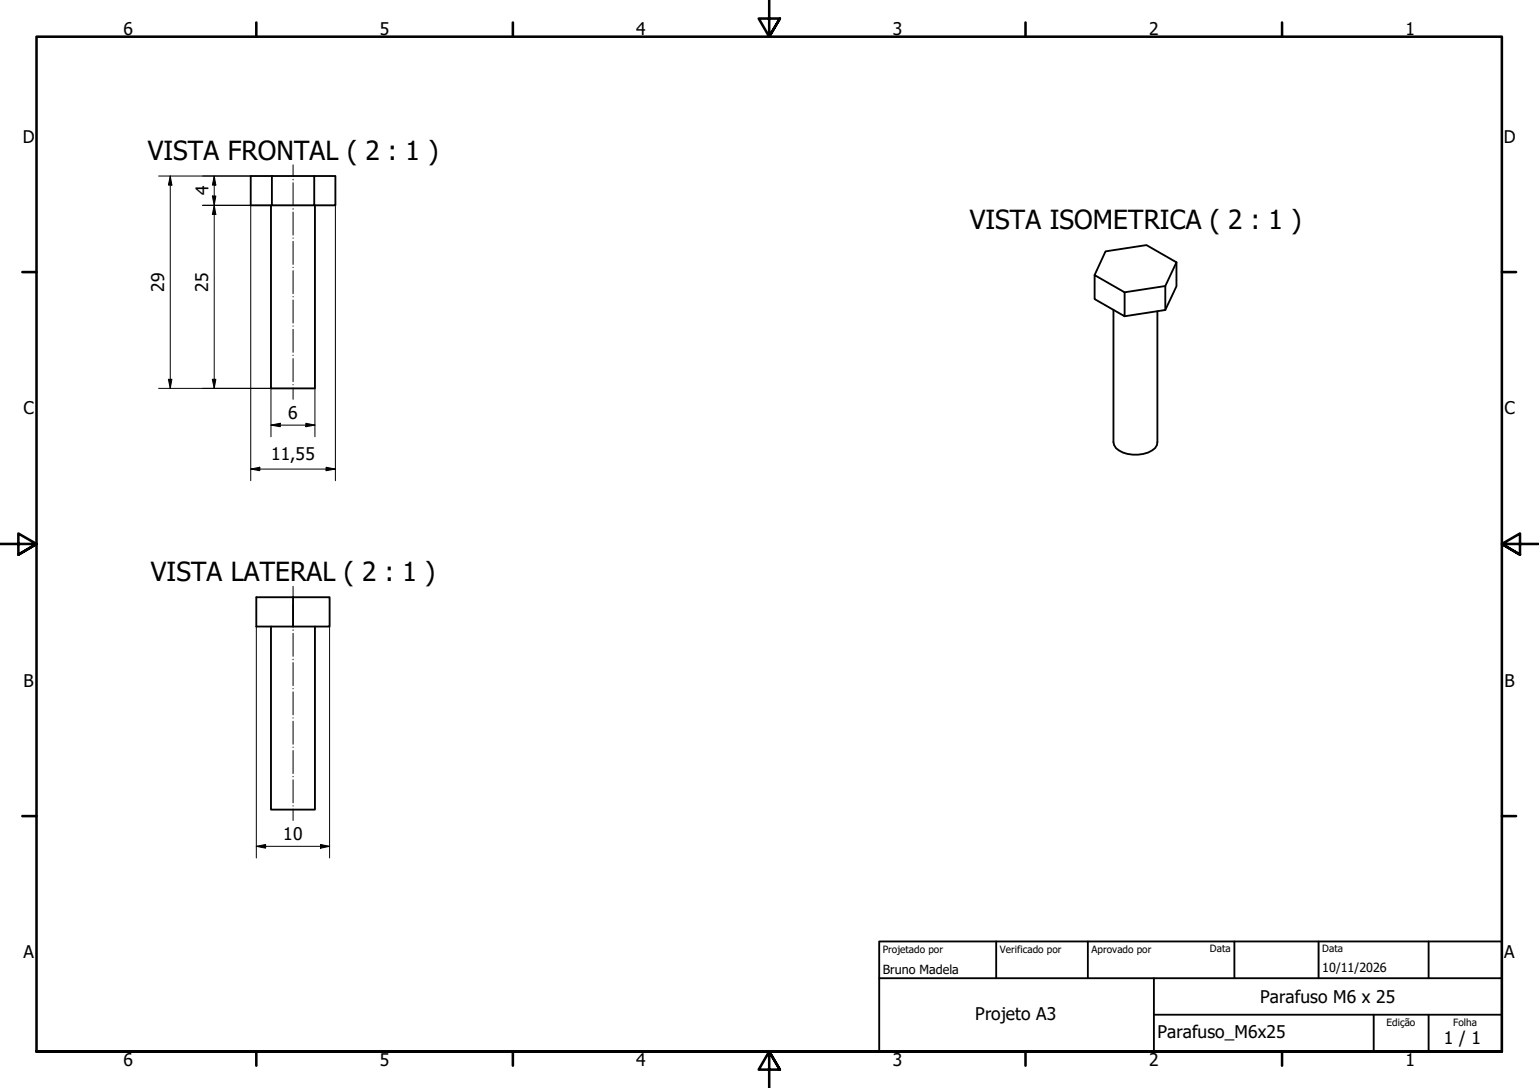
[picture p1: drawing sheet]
<svg xmlns="http://www.w3.org/2000/svg" width="420mm" height="297mm" viewBox="0 0 420 297" stroke-linecap="round" stroke-linejoin="round" font-family="sans-serif">
<path d="M74 56.1v49.9h12v-49.9M74.2 48.1h11.6v8h-11.6zM74.2 48.1h-5.7v8h5.7M85.8 48.1h5.8v8h-5.8M298.8 75.1l8.2 4.7v6.5l-8.2-4.7v-6.5l3-6.5 11.2-1.7 8.2 4.7v6.6l-3.1 6.4M318.1 78.1l-11.1 1.7M321.2 71.6l-3.1 6.5v6.5l-11.1 1.7M304 84.6v36.1a3.4 3.4 0 0 0 2.6 2.9 9.2 9.2 0 0 0 8.7-1.2l.5-.9 .2-.8v-35.8M74 171.1v49.9h12v-49.9M80 163.1h10v8h-10zM80 163.1h-10v8h10" fill="none" stroke="#000" stroke-width=".51"/>
<!-- layer: Borda (ISO) -->
<g fill="none" stroke="#000" stroke-width=".7">
<path d="M70 6.1v3.9M140 6.1v3.9M210 0v10l-2.9-4.9h5.8l-2.9 4.9 2.9-4.9M280 6.1v3.9M350 6.1v3.9M6.1 74.3h3.9M410 74.3h3.9M0 148.5h10l-5-2.8v5.7l5-2.9-5 2.9M420 148.5h-10l5-2.8v5.7l-5-2.9 5 2.9M6.1 222.8h3.9M410 222.8h3.9M10 287.1v-277.1h400v277.1h-400h400"/>
<path d="M70 287.1v3.8M140 287.1v3.8M212.9 292l-2.9-4.9 2.9 4.9h-5.8l2.9-4.9v9.9M280 287.1v3.8M350 287.1v3.8"/>
</g>
<path d="M240 257h170v30.1h-170zM272 257v10.1M297 257v10.1M337 257v10.1M360 257v10.1M390 257v10.1M240 267.1h170M315 277h95M315 267.1v20M375 277v10.1M390 277v10.1" fill="none" stroke="#000" stroke-width=".51"/>
<!-- layer: Geometria de rascunho (ISO) -->
<g fill="none" stroke="#000" stroke-width=".27">
<path d="M80 45v3.2M80 48.9v.2M80 49.9v6.3M80 56.9v.2M80 57.9v6.3M80 64.9v.2M80 65.9v6.3M80 72.9v.2M80 73.9v6.3M80 80.9v.2M80 81.9v6.3M80 88.9v.2"/>
<path d="M80 89.9v6.3M80 97v.1M80 97.9v6.3M80 105v.1M80 105.9v3.1M80 160.1v3.1M80 163.9v.2M80 164.9v6.3M80 171.9v.2M80 172.9v6.3M80 179.9v.2M80 180.9v6.3"/>
<path d="M80 187.9v.2M80 188.9v6.3M80 195.9v.2M80 196.9v6.3M80 203.9v.2M80 204.9v6.3M80 211.9v.2M80 212.9v6.3M80 219.9v.2M80 220.9v3.1"/>
</g>
<g fill="none" stroke="#000" stroke-width=".27">
<path d="M43.3 48.1h25.2M46.5 48.1l.4 2.4h-.9zM46.5 48.1v57.9M55.3 56.1h13.2v75.1M58 53.5h.9l-.4 2.6zM58.5 48.1l.4 2.4h-.9zM58.5 56.1l.4 2.4h-.9zM58.5 48.1v57.9M91.6 56.1v75.1M43.3 106h30.7v13.2M46 103.6h.9l-.4 2.4zM58 103.6h.9l-.4 2.4z"/>
<path d="M74 116.1l2.5-.5v.9zM74 116.1h12M83.5 115.6l2.5 .5-2.5 .4zM86 106v13.2M68.5 128.1l2.4-.5v.9zM68.5 128.1h23.1M89 127.6l2.6 .5-2.6 .4zM70 171.1v63.1M90 171.1v63.1M70 231.1l2.5-.5v1zM70 231.1h20M87.5 230.6l2.5 .5-2.5 .5z"/>
</g>
<path d="M46.5 48.1l.4 2.4h-.9zM58 53.5h.9l-.4 2.6zM58.5 48.1l.4 2.4h-.9zM58.5 56.1l.4 2.4h-.9zM46 103.6h.9l-.4 2.4zM58 103.6h.9l-.4 2.4zM74 116.1l2.5-.5v.9zM83.5 115.6l2.5 .5-2.5 .4zM68.5 128.1l2.4-.5v.9zM89 127.6l2.6 .5-2.6 .4zM70 231.1l2.5-.5v1zM87.5 230.6l2.5 .5-2.5 .5z" fill="#000"/>
<g font-size="7.2">
<text x="40.3" y="43.5">VISTA FRONTAL ( 2 : 1 )</text>
<text x="264.7" y="62.4">VISTA ISOMETRICA ( 2 : 1 )</text>
<text x="41.1" y="158.5">VISTA LATERAL ( 2 : 1 )</text>
</g>
<g font-size="4.8">
<text x="33.7" y="9.6">6</text>
<text x="103.7" y="9.6">5</text>
<text x="173.7" y="9.6">4</text>
<text x="243.7" y="9.6">3</text>
<text x="313.7" y="9.6">2</text>
<text x="383.7" y="9.6">1</text>
<text x="6.2" y="38.9">D</text>
<text x="410.5" y="38.9">D</text>
<text x="57" y="53.3" transform="rotate(-90 57 53.3)">4</text>
<text x="44.8" y="79.7" transform="rotate(-90 44.8 79.7)">29</text>
<text x="56.8" y="79.7" transform="rotate(-90 56.8 79.7)">25</text>
<text x="6.4" y="113.1">C</text>
<text x="410.7" y="113.1">C</text>
<text x="78.7" y="114.4">6</text>
<text x="74" y="125.7">11,55</text>
<text x="6.4" y="187.4">B</text>
<text x="410.7" y="187.4">B</text>
<text x="77.3" y="229.4">10</text>
<text x="6.4" y="261.7">A</text>
<text x="410.7" y="261.7">A</text>
<text x="344" y="273.9">Parafuso M6 x 25</text>
<text x="266.3" y="278.4">Projeto A3</text>
<text x="316" y="283.5">Parafuso_M6x25</text>
<text x="394.2" y="285">1 / 1</text>
<text x="33.7" y="290.9">6</text>
<text x="103.7" y="290.9">5</text>
<text x="173.7" y="290.9">4</text>
<text x="243.7" y="290.9">3</text>
<text x="313.7" y="290.9">2</text>
<text x="383.7" y="290.9">1</text>
</g>
<g font-size="3.4">
<text x="241" y="266">Bruno Madela</text>
<text x="361" y="265.5">10/11/2026</text>
</g>
<g font-size="2.7">
<text x="241" y="260.1">Projetado por</text>
<text x="273" y="260.1">Verificado por</text>
<text x="298" y="260.1">Aprovado por</text>
<text x="330.3" y="260">Data</text>
<text x="361" y="260">Data</text>
<text x="378.5" y="280.2">Edição</text>
<text x="396.7" y="280.1">Folha</text>
</g>
</svg>
